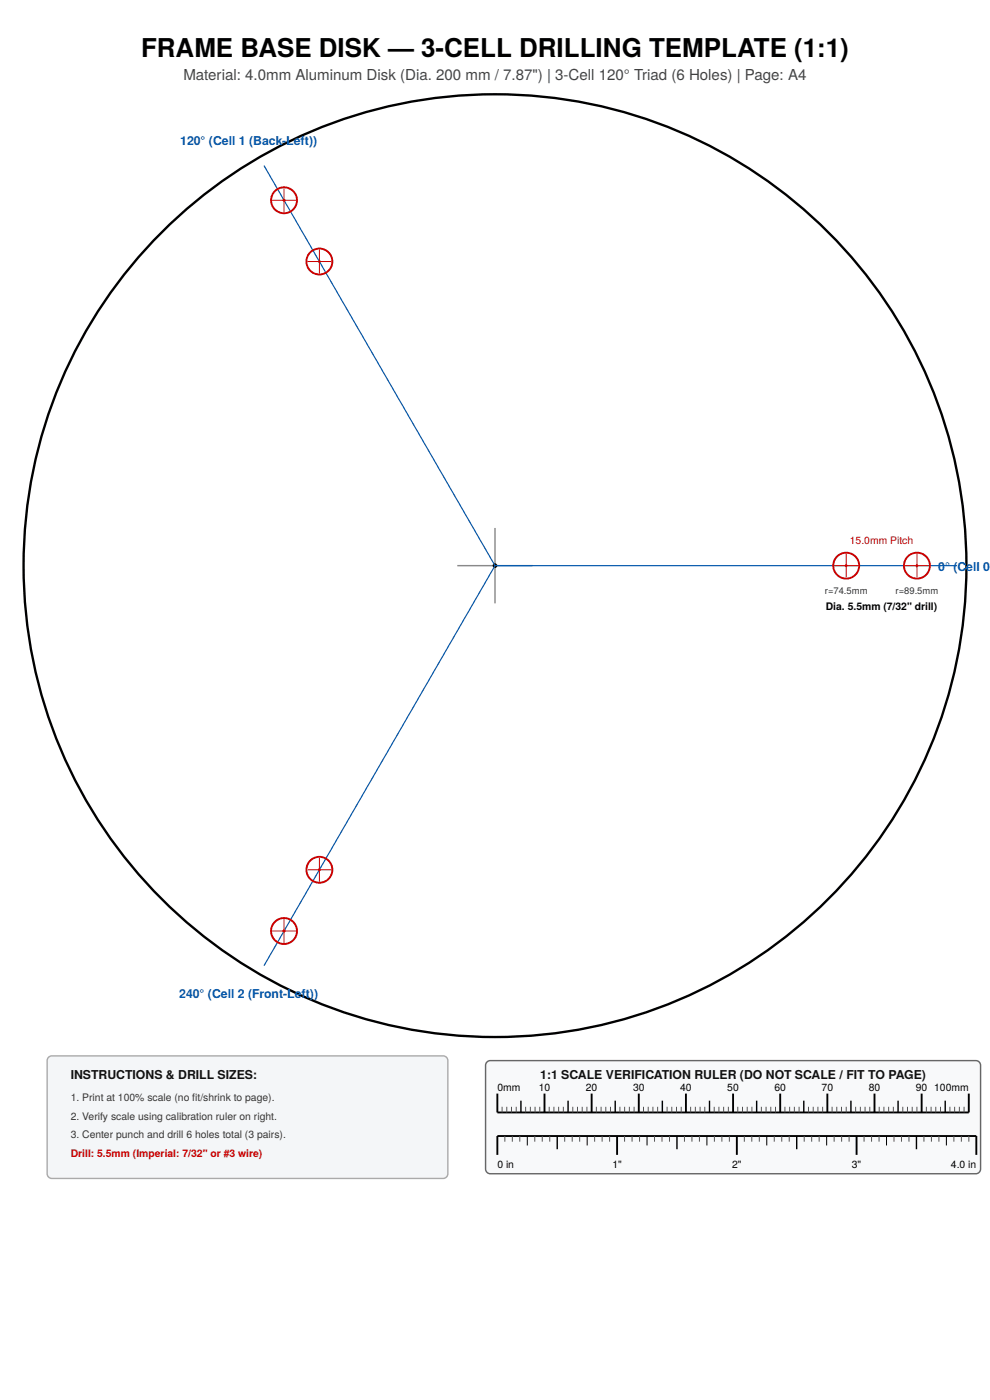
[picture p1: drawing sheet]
<svg xmlns="http://www.w3.org/2000/svg" width="210mm" height="297mm" viewBox="0 0 210 297" stroke-linecap="round" stroke-linejoin="round" font-family="sans-serif">
<circle cx="105" cy="120" r="100" fill="none" stroke="#000" stroke-width=".5"/>
<path d="M97 120h16M105 112v16" fill="none" stroke="#888" stroke-width=".3"/>
<circle cx="105" cy="120" r=".5" fill="#000"/>
<path d="M105 120h98" fill="none" stroke="#05a" stroke-width=".25"/>
<circle cx="179.5" cy="120" r="2.75" fill="none" stroke="#c00" stroke-width=".4"/>
<path d="M177 120h5M179.5 117.5v5" fill="none" stroke="#c00" stroke-width=".21"/>
<circle cx="179.5" cy="120" r=".3" fill="#c00"/>
<circle cx="194.5" cy="120" r="2.75" fill="none" stroke="#c00" stroke-width=".4"/>
<path d="M192 120h5M194.5 117.5v5" fill="none" stroke="#c00" stroke-width=".21"/>
<circle cx="194.5" cy="120" r=".3" fill="#c00"/>
<path d="M56 35.1l49 84.9z" fill="#000" stroke="#05a" stroke-width=".25"/>
<circle cx="67.8" cy="55.5" r="2.75" fill="none" stroke="#c00" stroke-width=".4"/>
<path d="M65.3 55.5h4.9M67.7 53v5" fill="none" stroke="#c00" stroke-width=".21"/>
<circle cx="67.7" cy="55.5" r=".3" fill="#c00"/>
<circle cx="60.2" cy="42.5" r="2.75" fill="none" stroke="#c00" stroke-width=".4"/>
<path d="M60.3 40v5M57.7 42.5h5.1" fill="none" stroke="#c00" stroke-width=".21"/>
<circle cx="60.2" cy="42.5" r=".3" fill="#c00"/>
<path d="M105 120l-49 84.9z" fill="#000" stroke="#05a" stroke-width=".25"/>
<circle cx="67.8" cy="184.5" r="2.75" fill="none" stroke="#c00" stroke-width=".4"/>
<path d="M65.3 184.5h4.9M67.7 182v5" fill="none" stroke="#c00" stroke-width=".21"/>
<circle cx="67.8" cy="184.5" r=".3" fill="#c00"/>
<circle cx="60.2" cy="197.5" r="2.75" fill="none" stroke="#c00" stroke-width=".4"/>
<path d="M57.7 197.5h5.1M60.3 195v5" fill="none" stroke="#c00" stroke-width=".21"/>
<circle cx="60.2" cy="197.5" r=".3" fill="#c00"/>
<path d="M10.3 224.3l.7-.3h83a1 1 0 0 1 1 1v24a1 1 0 0 1-1 1h-83a1 1 0 0 1-1-1v-24z" fill="#f4f6f8" stroke="#aaa" stroke-width=".3"/>
<path d="M103.3 225.3l.7-.3h103a1 1 0 0 1 1 1v22a1 1 0 0 1-1 1h-103a1 1 0 0 1-1-1v-22z" fill="#f8f9fa" stroke="#666" stroke-width=".3"/>
<g fill="none" stroke="#000" stroke-width=".4">
<path d="M105.5 232v4h100v-4M115.5 232v4M125.5 232v4M135.5 232v4M145.5 232v4M155.5 232v4M165.5 232v4M175.5 232v4M185.5 232v4M195.5 232v4M105.5 245v-4h101.6v4M130.9 241v4"/>
<path d="M156.3 241v4M181.7 241v4"/>
</g>
<g fill="none" stroke="#555" stroke-width=".21">
<path d="M106.5 234.8v1.2M107.5 234.8v1.2M108.5 234.8v1.2M109.5 234.8v1.2M111.5 234.8v1.2M112.5 234.8v1.2M113.5 234.8v1.2M114.5 234.8v1.2M116.5 234.8v1.2M117.5 234.8v1.2M118.5 234.8v1.2M119.5 234.8v1.2"/>
<path d="M121.5 234.8v1.2M122.5 234.8v1.2M123.5 234.8v1.2M124.5 234.8v1.2M126.5 234.8v1.2M127.5 234.8v1.2M128.5 234.8v1.2M129.5 234.8v1.2M131.5 234.8v1.2M132.5 234.8v1.2M133.5 234.8v1.2M134.5 234.8v1.2"/>
<path d="M136.5 234.8v1.2M137.5 234.8v1.2M138.5 234.8v1.2M139.5 234.8v1.2M141.5 234.8v1.2M142.5 234.8v1.2M143.5 234.8v1.2M144.5 234.8v1.2M146.5 234.8v1.2M147.5 234.8v1.2M148.5 234.8v1.2M149.5 234.8v1.2"/>
<path d="M151.5 234.8v1.2M152.5 234.8v1.2M153.5 234.8v1.2M154.5 234.8v1.2M156.5 234.8v1.2M157.5 234.8v1.2M158.5 234.8v1.2M159.5 234.8v1.2M161.5 234.8v1.2M162.5 234.8v1.2M163.5 234.8v1.2M164.5 234.8v1.2"/>
<path d="M166.5 234.8v1.2M167.5 234.8v1.2M168.5 234.8v1.2M169.5 234.8v1.2M171.5 234.8v1.2M172.5 234.8v1.2M173.5 234.8v1.2M174.5 234.8v1.2M176.5 234.8v1.2M177.5 234.8v1.2M178.5 234.8v1.2M179.5 234.8v1.2"/>
<path d="M181.5 234.8v1.2M182.5 234.8v1.2M183.5 234.8v1.2M184.5 234.8v1.2M186.5 234.8v1.2M187.5 234.8v1.2M188.5 234.8v1.2M189.5 234.8v1.2M191.5 234.8v1.2M192.5 234.8v1.2M193.5 234.8v1.2M194.5 234.8v1.2"/>
<path d="M196.5 234.8v1.2M197.5 234.8v1.2M198.5 234.8v1.2M199.5 234.8v1.2M201.5 234.8v1.2M202.5 234.8v1.2M203.5 234.8v1.2M204.5 234.8v1.2M107.1 241v1.2M108.7 241v1.2M110.3 241v1.2M113.4 241v1.2"/>
<path d="M115 241v1.2M116.6 241v1.2M119.8 241v1.2M121.4 241v1.2M123 241v1.2M126.1 241v1.2M127.7 241v1.2M129.3 241v1.2M132.5 241v1.2M134.1 241v1.2M135.7 241v1.2M138.8 241v1.2"/>
<path d="M140.4 241v1.2M142 241v1.2M145.2 241v1.2M146.8 241v1.2M148.4 241v1.2M151.5 241v1.2M153.1 241v1.2M154.7 241v1.2M157.9 241v1.2M159.5 241v1.2M161.1 241v1.2M164.2 241v1.2"/>
<path d="M165.8 241v1.2M167.4 241v1.2M170.6 241v1.2M172.2 241v1.2M173.8 241v1.2M176.9 241v1.2M178.5 241v1.2M180.1 241v1.2M183.3 241v1.2M184.9 241v1.2M186.5 241v1.2M189.6 241v1.2"/>
<path d="M191.2 241v1.2M192.8 241v1.2M196 241v1.2M197.6 241v1.2M199.2 241v1.2M202.3 241v1.2M203.9 241v1.2M205.5 241v1.2"/>
</g>
<g fill="none" stroke="#000" stroke-width=".3">
<path d="M110.5 233.5v2.5M120.5 233.5v2.5M130.5 233.5v2.5M140.5 233.5v2.5M150.5 233.5v2.5M160.5 233.5v2.5M170.5 233.5v2.5M180.5 233.5v2.5M190.5 233.5v2.5M200.5 233.5v2.5M118.2 241v2.8M143.6 241v2.8"/>
<path d="M169 241v2.8M194.4 241v2.8"/>
</g>
<path d="M111.8 241v2M124.5 241v2M137.2 241v2M149.9 241v2M162.6 241v2M175.3 241v2M188 241v2M200.7 241v2" fill="none" stroke="#000" stroke-width=".21"/>
<text font-size="5.5" x="29.9" y="12">FRAME BASE DISK — 3-CELL DRILLING TEMPLATE (1:1)</text>
<text font-size="3.2" fill="#444" x="38.9" y="17">Material: 4.0mm Aluminum Disk (Dia. 200 mm / 7.87&quot;) | 3-Cell 120° Triad (6 Holes) | Page: A4</text>
<g font-size="2.6" fill="#05a">
<text x="38.2" y="30.7">120° (Cell 1 (Back-Left))</text>
<text x="199" y="121.2">0° (Cell 0 (</text>
<text x="38" y="211.7">240° (Cell 2 (Front-Left))</text>
</g>
<g font-size="2.6" fill="#111">
<text x="15" y="229">INSTRUCTIONS &amp; DRILL SIZES:</text>
<text x="114.6" y="229">1:1 SCALE VERIFICATION RULER (DO NOT SCALE / FIT TO PAGE)</text>
</g>
<g font-size="2.2" fill="#c00">
<text x="180.3" y="115.5">15.0mm Pitch</text>
<text x="15" y="245.5">Drill: 5.5mm (Imperial: 7/32&quot; or #3 wire)</text>
</g>
<g font-size="2.2">
<text x="175.2" y="129.5">Dia. 5.5mm (7/32&quot; drill)</text>
<text x="105.5" y="231.5">0mm</text>
<text x="114.3" y="231.5">10</text>
<text x="124.3" y="231.5">20</text>
<text x="134.3" y="231.5">30</text>
<text x="144.3" y="231.5">40</text>
<text x="154.3" y="231.5">50</text>
<text x="164.3" y="231.5">60</text>
<text x="174.3" y="231.5">70</text>
<text x="184.3" y="231.5">80</text>
<text x="194.3" y="231.5">90</text>
<text x="198.2" y="231.5">100mm</text>
<text x="105.5" y="247.8">0 in</text>
<text x="129.9" y="247.8">1&quot;</text>
<text x="155.3" y="247.8">2&quot;</text>
<text x="180.7" y="247.8">3&quot;</text>
<text x="201.7" y="247.8">4.0 in</text>
</g>
<g font-size="2.2" fill="#333">
<text x="15" y="233.5">1. Print at 100% scale (no fit/shrink to page).</text>
<text x="15" y="237.5">2. Verify scale using calibration ruler on right.</text>
<text x="15" y="241.5">3. Center punch and drill 6 holes total (3 pairs).</text>
</g>
<g font-size="2" fill="#333">
<text x="175" y="126">r=74.5mm</text>
<text x="190" y="126">r=89.5mm</text>
</g>
</svg>
